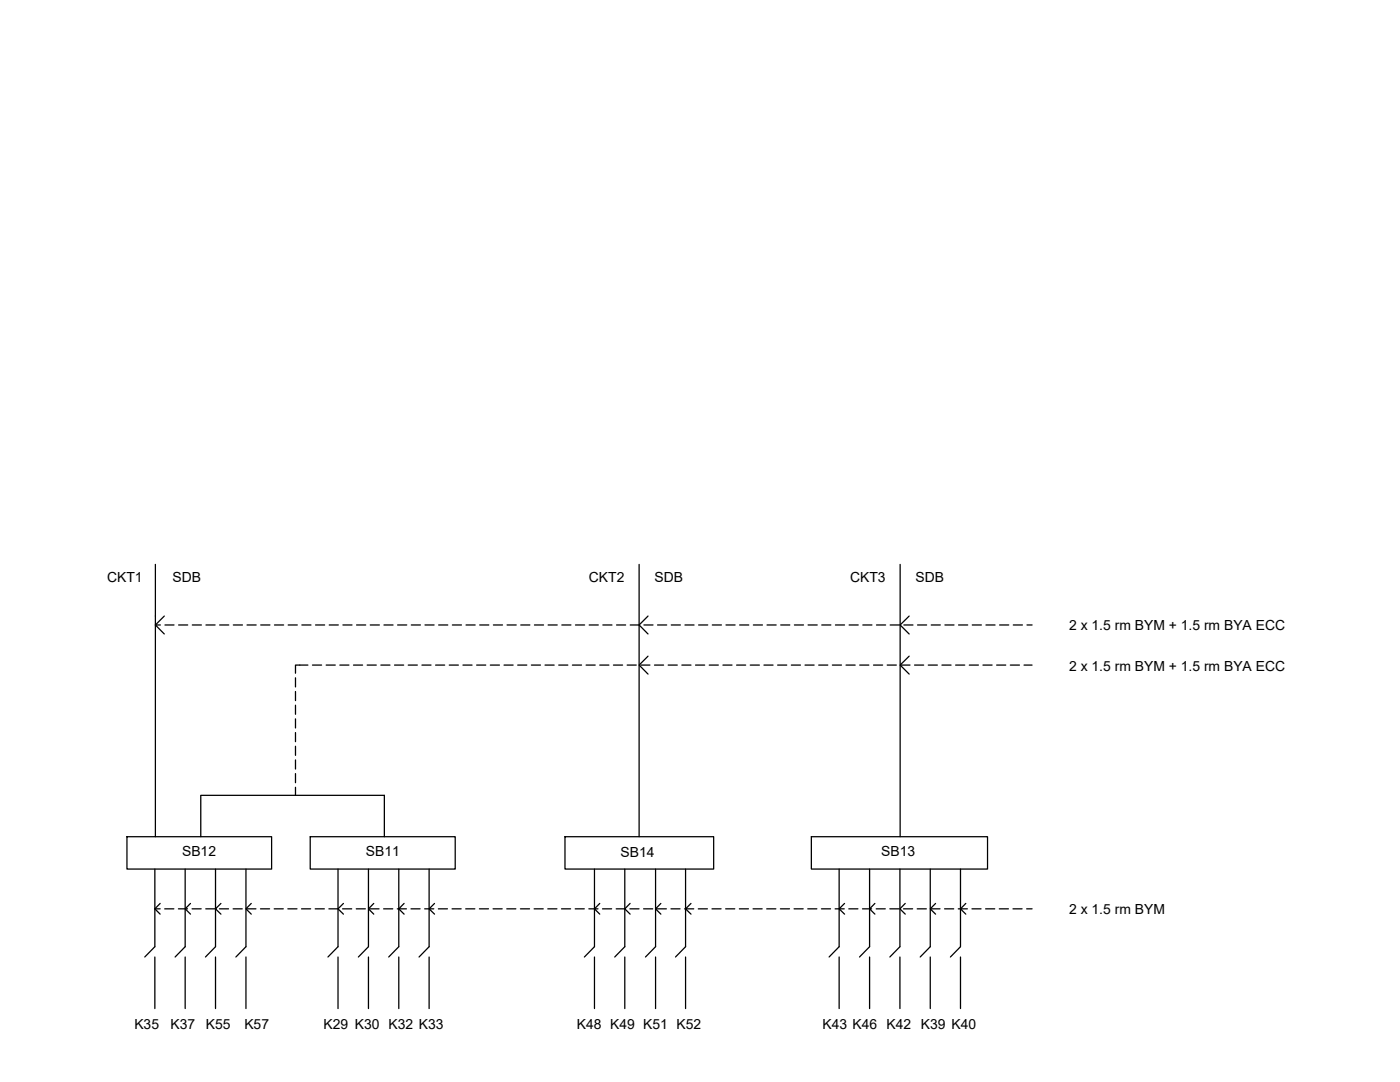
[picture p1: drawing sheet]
<svg xmlns="http://www.w3.org/2000/svg" width="279mm" height="216mm" viewBox="0 0 279 216" stroke-linecap="round" stroke-linejoin="round" font-family="sans-serif">
<!-- layer: 0 -->
<g fill="none" stroke="#000" stroke-width=".25">
<path d="M31 112.6v54.4M127.6 112.6v12.1l1.7 1.8M179.6 112.6v12.1l1.8 1.8M31 124.7h1M32.8 122.9l-1.8 1.8 1.8 1.8M32.9 124.7h1.8M35.6 124.7h1.9M38.4 124.7h1.8M41.1 124.7h1.8M43.8 124.7h1.9M46.6 124.7h1.8M49.3 124.7h1.8"/>
<path d="M52 124.7h1.9M54.8 124.7h1.8M57.5 124.7h1.8M59 135.2v1.9M59 138v1.8M60.2 124.7h1.9M61.4 132.7h-2.4v1.6M62.4 132.7h1.8M63 124.7h1.8M65.1 132.7h1.8M65.7 124.7h1.8M67.8 132.7h1.8"/>
<path d="M68.4 124.7h1.9M70.5 132.7h1.9M71.2 124.7h1.8M73.3 132.7h1.8M73.9 124.7h1.8M76 132.7h1.8M76.6 124.7h1.8M78.7 132.7h1.9M79.4 124.7h1.8M81.5 132.7h1.8M82.1 124.7h1.8M84.2 132.7h1.8"/>
<path d="M84.8 124.7h1.8M86.9 132.7h1.9M87.5 124.7h1.9M89.7 132.7h1.8M90.3 124.7h1.8M92.4 132.7h1.8M93 124.7h1.8M95.1 132.7h1.8M95.7 124.7h1.9M97.9 132.7h1.8M98.5 124.7h1.8M100.6 132.7h1.8"/>
<path d="M101.2 124.7h1.8M103.3 132.7h1.8M103.9 124.7h1.8M106 132.7h1.9M106.7 124.7h1.8M108.8 132.7h1.8M109.4 124.7h1.8M111.5 132.7h1.8M112.1 124.7h1.8M114.2 132.7h1.9M114.9 124.7h1.8M117 132.7h1.8"/>
<path d="M117.6 124.7h1.8M119.7 132.7h1.8M120.3 124.7h1.8M122.4 132.7h1.8M123 124.7h1.9M125.2 132.7h1.8M125.8 124.7h1.8M127.9 132.7h1.8M128.5 124.7h1.8M129.3 122.9l-1.7 1.8v42.3M129.3 130.9l-1.7 1.8 1.7 1.8M130.6 132.7h1.8"/>
<path d="M131.2 124.7h1.9M133.4 132.7h1.8M134 124.7h1.8M136.1 132.7h1.8M136.7 124.7h1.8M138.8 132.7h1.8M139.4 124.7h1.8M141.5 132.7h1.9M142.2 124.7h1.8M144.3 132.7h1.8M144.9 124.7h1.8M147 132.7h1.8"/>
<path d="M147.6 124.7h1.8M149.7 132.7h1.9M150.3 124.7h1.9M152.5 132.7h1.8M153.1 124.7h1.8M155.2 132.7h1.8M155.8 124.7h1.8M157.9 132.7h1.8M158.5 124.7h1.9M160.7 132.7h1.8M161.3 124.7h1.8M163.4 132.7h1.8"/>
<path d="M164 124.7h1.8M166.1 132.7h1.8M166.7 124.7h1.9M168.8 132.7h1.9M169.5 124.7h1.8M171.6 132.7h1.8M172.2 124.7h1.8M174.3 132.7h1.8M174.9 124.7h1.8M177.1 132.7h1.8M177.7 124.7h1.8M179.8 132.7h1.8"/>
<path d="M180.4 124.7h1.8M181.4 122.9l-1.8 1.8v42.3M181.4 130.9l-1.8 1.8 1.8 1.8M182.5 132.7h1.8M183.1 124.7h1.8M185.3 132.7h1.8M185.8 124.7h1.9M188 132.7h1.8M188.6 124.7h1.8M190.7 132.7h1.8M191.3 124.7h1.8M193.4 132.7h1.9"/>
<path d="M194 124.7h1.9M196.2 132.7h1.8M196.8 124.7h1.8M198.9 132.7h1.8M199.5 124.7h1.8M201.6 132.7h1.9M202.2 124.7h1.8M204.4 132.7h1.6M205 124.7h1M59 140.7v1.8M59 143.4v1.9M59 146.2v1.8"/>
<path d="M59 148.9v1.8M59 151.6v1.9M59 154.4v1.8M59 157.1v1.6M25.3 167h28.9v6.4h-28.9zM30.9 173.4v15.5l-2 2.1M37 173.4v15.5l-2.1 2.1M40.1 167v-8.3h36.6v8.3M43 173.4v15.5l-2 2.1M49.1 173.4v15.5l-2 2.1M61.9 167h28.9v6.4h-28.9zM67.5 173.4v15.5l-2.1 2.1"/>
<path d="M73.5 173.4v15.5l-2 2.1M79.6 173.4v15.5l-2 2.1M85.6 173.4v15.5l-2 2.1M112.8 167h29.6v6.4h-29.6zM118.6 173.4v15.5l-2 2.1M124.7 173.4v15.5l-2 2.1M130.8 173.4v15.5l-2 2.1M136.8 173.4v15.5l-2 2.1M161.9 167h35.2v6.4h-35.2zM167.5 173.4v15.5l-2 2.1M173.5 173.4v15.5l-2 2.1M179.6 173.4v15.5l-2 2.1"/>
<path d="M185.7 173.4v15.5l-2.1 2.1M191.7 173.4v15.5l-2 2.1M30.9 191v10.2M30.9 181.3h1.1M32 180.3l-1.1 1 1.1 1.1M32.9 181.3h1.8M35.6 181.3h1.8M37 191v10.2M38 180.3l-1 1 1 1.1M38.3 181.3h1.9M41.1 181.3h1.8M43 191v10.2"/>
<path d="M43.8 181.3h1.8M44.1 180.3l-1.1 1 1.1 1.1M46.5 181.3h1.8M49.1 191v10.2M49.3 181.3h1.8M50.1 180.3l-1 1 1 1.1M52 181.3h1.8M54.7 181.3h1.8M57.4 181.3h1.9M60.2 181.3h1.8M62.9 181.3h1.8M65.6 181.3h1.9"/>
<path d="M67.5 191v10.2M68.4 181.3h1.8M68.5 180.3l-1 1 1 1.1M71.1 181.3h1.8M73.5 191v10.2M73.8 181.3h1.8M74.6 180.3l-1.1 1 1.1 1.1M76.6 181.3h1.8M79.3 181.3h1.8M79.6 191v10.2M80.6 180.3l-1 1 1 1.1M82 181.3h1.8"/>
<path d="M84.8 181.3h1.8M85.6 191v10.2M86.7 180.3l-1.1 1 1.1 1.1M87.5 181.3h1.8M90.2 181.3h1.8M92.9 181.3h1.9M95.7 181.3h1.8M98.4 181.3h1.8M101.1 181.3h1.9M103.9 181.3h1.8M106.6 181.3h1.8M109.3 181.3h1.8"/>
<path d="M112.1 181.3h1.8M114.8 181.3h1.8M117.5 181.3h1.8M118.6 191v10.2M119.7 180.3l-1.1 1 1.1 1.1M120.2 181.3h1.9M123 181.3h1.8M124.7 191v10.2M125.7 181.3h1.8M125.8 180.3l-1.1 1 1.1 1.1M128.4 181.3h1.9M130.8 191v10.2"/>
<path d="M131.2 181.3h1.8M131.9 180.3l-1.1 1 1.1 1.1M133.9 181.3h1.8M136.6 181.3h1.9M136.8 191v10.2M137.9 180.3l-1.1 1 1.1 1.1M139.4 181.3h1.8M142.1 181.3h1.8M144.8 181.3h1.8M147.6 181.3h1.8M150.3 181.3h1.8M153 181.3h1.8"/>
<path d="M155.7 181.3h1.9M158.5 181.3h1.8M161.2 181.3h1.8M163.9 181.3h1.9M166.7 181.3h1.8M167.5 191v10.2M168.6 180.3l-1.1 1 1.1 1.1M169.4 181.3h1.8M172.1 181.3h1.8M173.5 191v10.2M174.6 180.3l-1.1 1 1.1 1.1M174.9 181.3h1.8"/>
<path d="M177.6 181.3h1.8M179.6 191v10.2M180.3 181.3h1.8M180.7 180.3l-1.1 1 1.1 1.1M183 181.3h1.9M185.7 191v10.2M185.8 181.3h1.8M186.7 180.3l-1 1 1 1.1M188.5 181.3h1.8M191.2 181.3h1.9M191.7 191v10.2M192.7 180.3l-1 1 1 1.1"/>
<path d="M194 181.3h1.8M196.7 181.3h1.8M199.4 181.3h1.9M202.2 181.3h1.8M204.9 181.3h1.1"/>
</g>
<g font-size="2.8">
<text x="21.4" y="116.2">CKT1</text>
<text x="34.4" y="116.2">SDB</text>
<text x="117.5" y="116.2">CKT2</text>
<text x="130.6" y="116.2">SDB</text>
<text x="169.7" y="116.2">CKT3</text>
<text x="182.7" y="116.2">SDB</text>
<text x="213.4" y="125.7">2 x 1.5 rm BYM + 1.5 rm BYA ECC</text>
<text x="213.4" y="133.9">2 x 1.5 rm BYM + 1.5 rm BYA ECC</text>
<text x="36.3" y="170.9">SB12</text>
<text x="73" y="170.9">SB11</text>
<text x="123.8" y="171">SB14</text>
<text x="175.9" y="170.9">SB13</text>
<text x="213.4" y="182.3">2 x 1.5 rm BYM</text>
<text x="26.8" y="205.4">K35</text>
<text x="34" y="205.4">K37</text>
<text x="41.1" y="205.4">K55</text>
<text x="48.8" y="205.4">K57</text>
<text x="64.6" y="205.4">K29 K30 K32 K33</text>
<text x="115.1" y="205.4">K48 K49 K51 K52</text>
<text x="164.2" y="205.4">K43 K46 K42 K39 K40</text>
</g>
</svg>
